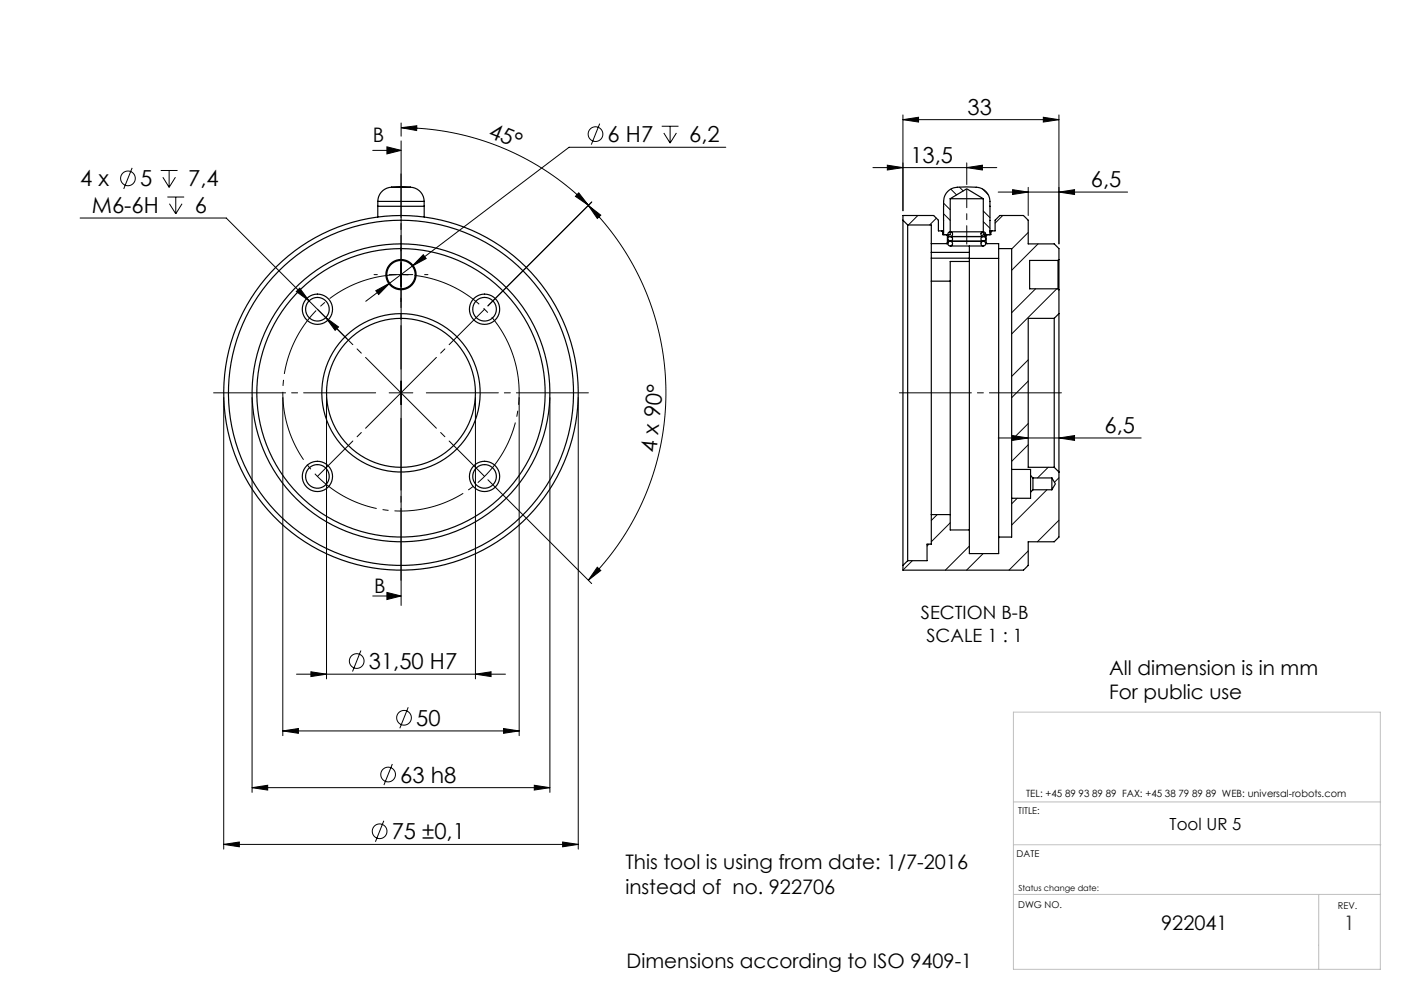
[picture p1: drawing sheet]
<svg xmlns="http://www.w3.org/2000/svg" width="297mm" height="210mm" viewBox="0 0 297 210" stroke-linecap="round" stroke-linejoin="round" font-family="sans-serif">
<path d="M214.4 150.6h77.6v54.4h-77.6zM214.4 169.6h77.7M214.4 178.7h77.7M214.4 189.2h77.7M279 189.2v15.8" fill="none" stroke="#c0c0c0" stroke-width=".21"/>
<g fill="none" stroke="#000" stroke-width=".21">
<path d="M28 35.5l-1.8 4.4M34 36.1h3.6M34.4 37.5l1.4 2.1M35.8 36.1v3.5M37.1 37.5l-1.3 2.1M78.9 31.8h6M81.9 31.1l3 .7-3 .8zM84.9 27l3.3-.4-.1 1zM84.9 27a56 56 0 0 1 39.6 16.4M84.9 29.8v98.2M84.9 26v2.8M126.9 26.1l-1.8 4.5"/>
<path d="M140 26.7h3.5M140.4 28.1l1.4 2.2M141.8 26.7v3.6M143.1 28.1l-1.3 2.2M153.5 31.1h-33.1l-43 32.6M184.7 35.4h26.2M187.7 34.9l3.3 .5-3.3 .6zM191 25.3l3.3-.5v1zM191 24.3v20.3M191 25.3h33M201.1 40l1.3 1.2M203 39.6l.8 .8"/>
<path d="M204.5 35.4l3.3-.5v1.1zM204.5 34.4v4.6M207.8 39.9l1.2 1.3M217.5 39.6v6M220.7 24.8l3.3 .5-3.3 .5zM224 24.3v27.3M16.9 46.1h31l25.5 25.6M35.4 41.7h3.6M35.8 43.1l1.4 2.1M37.2 41.7v3.5M38.5 43.1l-1.3 2.1M82.3 58.1h5"/>
<path d="M89.5 53.9l.7 .8-3 1.6zM122.4 40.8l2.1 2.6-2.8-1.9zM124.5 43.4l2.6 2.1-.8 .7zM124.5 43.4a56 56 0 0 1 0 79.3M125.2 42.7l-22 22M194.2 45.6l-2 2M198.1 46.1l-1.5 1.5M199.6 45.2l1.4 1.4M199.6 43l1.4 1.4M200.5 50.6l.4 .4M201.4 51.8l-.2 .2M208 46.9l1.4 1.4"/>
<path d="M208 44.6l1.4 1.4M208.4 49.3l-.7 .6M211.2 40.6h27.3M212.1 45.6l-1.6 1.6M214.2 40.1l3.3 .5-3.3 .5zM217.5 49.2l-3.5 3.5M219.6 51.6l-5.6 5.6M224 40.6l3.3-.5v1zM63.4 60.9l2 2.7-2.7-1.9zM68.9 67.2l2.7 1.9-.7 .8zM79.5 61.5l2.9-1.6-2.3 2.4zM217.5 76.1l-3.5 3.5"/>
<path d="M219.1 61.1l-5.1 5M223.6 61.1l-9.6 9.5M47.3 84.1v95.5M53.3 84.1v83.5M59.8 84.1v71.5M69.1 84.1v59.5M82.3 83.1h5M100.6 84.1v59.5M109.8 84.1v71.5M116.3 84.1v83.5M122.3 84.1v95.5M211.2 92.6h30.2"/>
<path d="M214.2 92.1l3.3 .5-3.3 .5zM217.5 89.6l-3.5 3.5M217.5 80.6l-3.5 3.5M217.5 94.1l-3.5 3.5M221.7 98.8l-2.2 2.3M224 92.6l3.3-.5v1zM103.2 101.5l22 21.9M126.3 120l.8 .7-2.6 2zM193 118.6l-2 2M196.5 115.1l-.4 .4M198.3 108.8l-1.3 1.3M201 110.6l-4 4"/>
<path d="M205.1 115.5l-5.1 5.1M208 117.1l-3.5 3.5M211.5 113.6l-.2 .2M215.2 105.4l-1.2 1.1M217.5 116.5l-4.1 4.1M221.5 103.6l-7.5 7.4M224 110l-4.6 4.6M224 101l-.9 1M76.3 137.6l-1.7 4.4M78.9 126h6M81.9 125.3l3 .7-3 .8zM59.8 154.6l3.3-.5v1z"/>
<path d="M59.8 154.6h50M62.7 142.6h44.2M65.8 142.1l3.3 .5-3.3 .5zM86.4 149.6l-1.8 4.4M100.6 142.6l3.3-.5v1zM106.5 154.1l3.3 .5-3.3 .5zM47.3 178.6l3.3-.5v1zM47.3 178.6h75M53.3 166.6l3.3-.5v1zM53.3 166.6h63M81.2 173.6l-1.8 4.4M83 161.6l-1.8 4.4"/>
<path d="M113 166.1l3.3 .5-3.3 .5zM119 178.1l3.3 .5-3.3 .5z"/>
<circle cx="27.1" cy="37.7" r="1.56"/>
<circle cx="126" cy="28.4" r="1.56"/>
<circle cx="75.5" cy="139.8" r="1.56"/>
<circle cx="85.5" cy="151.8" r="1.56"/>
<circle cx="80.3" cy="175.8" r="1.56"/>
<circle cx="82.1" cy="163.8" r="1.56"/>
</g>
<path d="M108.7 75.8a25 25 0 0 0-41.8-10.1 25 25 0 0 0 11.4 41.5 25 25 0 0 0 30.8-30.1l-.4-1.3" fill="none" stroke="#000" stroke-width=".21" stroke-dasharray="15.2 1.3 1.3 1.3" stroke-dashoffset="5.3" stroke-linecap="butt"/>
<path d="M84.8 78.1v-41.3" fill="none" stroke="#000" stroke-width=".21" stroke-dasharray="15.2 1.3 1.3 1.3" stroke-dashoffset="6"/>
<path d="M79.8 83.1h-35M84.8 88.1v35M89.8 83.1h35" fill="none" stroke="#000" stroke-width=".21" stroke-dasharray="15.2 1.3 1.3 1.3" stroke-dashoffset="-.4"/>
<path d="M79.8 58.1h-.7M84.8 53.1v-.7M89.8 58.1h.7M84.8 63.1v.7" fill="none" stroke="#000" stroke-width=".21" stroke-dasharray="15.2 1.3 1.3 1.3"/>
<path d="M204.5 40v11.6" fill="none" stroke="#000" stroke-width=".21" stroke-dasharray="15.2 1.3 1.3 1.3" stroke-dashoffset="11.3"/>
<path d="M189 83.1h36.8" fill="none" stroke="#000" stroke-width=".21" stroke-dasharray="15.2 1.3 1.3 1.3" stroke-dashoffset="-1.2"/>
<path d="M67.1 65.4l17.7 17.7M84.8 83.1l17.7-17.7M84.8 83.1l-17.7 17.7M102.5 100.8l-17.7-17.7" fill="none" stroke="#000" stroke-width=".21" stroke-dasharray="15.2 1.3 1.3 1.3" stroke-dashoffset="4.6"/>
<g fill="#000">
<path d="M81.9 31.1l3 .7-3 .8zM81.9 125.3l3 .7-3 .8z"/>
<path d="M187.7 34.9l3.3 .5-3.3 .6zM204.5 35.4l3.3-.5v1.1z"/>
<path d="M220.7 24.8l3.3 .5-3.3 .5zM191 25.3l3.3-.5v1zM224 92.6l3.3-.5v1zM214.2 92.1l3.3 .5-3.3 .5z"/>
<path d="M122.4 40.8l2.1 2.6-2.8-1.9zM84.9 27l3.3-.4-.1 1z"/>
<path d="M224 40.6l3.3-.5v1zM214.2 40.1l3.3 .5-3.3 .5z"/>
<path d="M126.3 120l.8 .7-2.6 2zM124.5 43.4l2.6 2.1-.8 .7z"/>
<path d="M59.8 154.6l3.3-.5v1zM106.5 154.1l3.3 .5-3.3 .5z"/>
<path d="M47.3 178.6l3.3-.5v1zM119 178.1l3.3 .5-3.3 .5zM68.9 67.2l2 2.7 .7-.8zM63.4 60.9l-.7 .8 2.7 1.9zM79.5 61.5l.6 .8 2.3-2.4zM89.5 53.9l-2.3 2.4 3-1.6zM65.8 142.1l3.3 .5-3.3 .5zM100.6 142.6l3.3-.5v1z"/>
<path d="M53.3 166.6l3.3-.5v1zM113 166.1l3.3 .5-3.3 .5z"/>
</g>
<g fill="none" stroke="#000" stroke-width=".25">
<path d="M82.8 39.6a3 3 0 0 0-2.9 3M82.8 39.6h4M86.8 39.6a3 3 0 0 1 2.9 3M79.9 43.6h9.8M79.9 42.6h9.8M79.9 42.6v3.3M89.7 42.6v3.3M191 46.6v-1h6.5l1 1v2.2h.7M191 46.6v73M191 46.6l1 1M192 47.6v71M192 47.6h5v3.9"/>
<path d="M197 59.5v49.3M197 51.5v1.9M197 53.4v6.1M197 51.5h3.2M197 59.5h4M197 53.4h8.1M197 54.6h8.1M199.2 48.8h.4M199.2 48.8l.2 .2M199.4 49h.2M199.6 46.6h.1M199.6 43.6h.1"/>
<path d="M199.6 49.6v-7a3.2 3.2 0 0 1 3.9-3h2.8a3 3 0 0 1 3.1 3v7M200.2 51.5h.3M200.2 49.6l.2 .2M200.4 51.3h.2M200.4 49.8h.2M200.4 49.8v1.5M200.4 51.3l-.2 .2M201 50h7M201 49h7M201 51h7M201 52h7M201 42l3.5-2.1 3.5 2.1"/>
<path d="M201 42h7M201 59.5v49.3M201 42v7.6h-1.6v-.6M205.1 55.3v56.8M205.1 52v1.4M205.1 55.3h-4.1v4.2M205.1 53.4v1.9M205.1 54.6h6.2M208 42v7.6h1.6v-.6M208.4 49.8h.2M208.5 51.3h.1M208.5 51.5h.3"/>
<path d="M208.6 51.3l.2 .2M208.6 49.8v1.5M208.8 51.5h2.5v1.1M208.8 49.6l-.2 .2M209.4 49h.2M209.4 48.8h.4M209.4 46.6h.1M209.4 43.6h.1M209.8 48.8h.7v-2.2l1-1h5l1 1v5h5.5l1 1v2.3M209.8 48.8l-.2 .2M211.3 52.6v61M211.3 52.6h2.7v46.7"/>
<path d="M223.8 55.1v6M223.8 55.1h-6v6h6M224 54.9v6.4M224 54.9l-.2 .2M223 67.3v31.5M223 67.3h-5.5v31.5h5.5M223.8 61.1l.2 .2M224 66.3v33.5M224 61.3v5M224 66.3l-1 1M214 99.3v6.1M214 99.3h4v1.3"/>
<path d="M223 98.8l1 1M224 99.8v13.8l-1 1h-5.5v5l-1 1h-25.5v-1M192 118.6l-1 1M197 108.8v6.3h-.9v3.5h-4.1M197 108.8h4M201 108.8v3.3h4.1M205.1 112.1v5h6.2v-3.5M214 105.4v8.2h-2.7M218 100.6v3.5M218 104.1v1.3h-4M218 100.6l.5 .5M218.5 101.1v2.5"/>
<path d="M218.5 103.6l-.5 .5M218.5 103.6h4M218.5 101.1h4M222.5 101.1l.7 1.2-.7 1.3M222.5 101.1v2.5"/>
<circle cx="84.8" cy="58.1" r="3.2"/>
<circle cx="84.8" cy="58.1" r="3"/>
<circle cx="201" cy="51.5" r=".5"/>
<circle cx="201" cy="49.5" r=".5"/>
<circle cx="201" cy="50.5" r=".5"/>
<circle cx="208" cy="50.5" r=".5"/>
<circle cx="208" cy="51.5" r=".5"/>
<circle cx="208" cy="49.5" r=".5"/>
<circle cx="67.1" cy="65.4" r="3.2"/>
<circle cx="67.1" cy="65.4" r="2.5"/>
<circle cx="102.5" cy="65.4" r="2.5"/>
<circle cx="102.5" cy="65.4" r="3.2"/>
<circle cx="84.8" cy="83.1" r="37.5"/>
<circle cx="84.8" cy="83.1" r="15.8"/>
<circle cx="84.8" cy="83.1" r="31.5"/>
<circle cx="84.8" cy="83.1" r="16.7"/>
<circle cx="84.8" cy="83.1" r="36.5"/>
<circle cx="84.8" cy="83.1" r="30.5"/>
<circle cx="67.1" cy="100.8" r="3.2"/>
<circle cx="67.1" cy="100.8" r="2.5"/>
<circle cx="102.5" cy="100.8" r="2.5"/>
<circle cx="102.5" cy="100.8" r="3.2"/>
</g>
<g font-size="4.7">
<text x="103.1" y="28.9" transform="rotate(22 103.1 28.9)">45°</text>
<text x="204.7" y="24.3">33</text>
<text x="128.5" y="30.1">6 H7</text>
<text x="145.8" y="30.1">6,2</text>
<text x="192.6" y="34.4">13,5</text>
<text x="16.9" y="39.4">4 x</text>
<text x="29.6" y="39.4">5</text>
<text x="39.8" y="39.4">7,4</text>
<text x="230.8" y="39.6">6,5</text>
<text x="19.4" y="45">M6-6H</text>
<text x="41.2" y="45">6</text>
<text x="138.8" y="95.8" transform="rotate(-84 138.8 95.8)">4 x 90°</text>
<text x="233.6" y="91.6">6,5</text>
<text x="78" y="141.5">31,50 H7</text>
<text x="88" y="153.5">50</text>
<text x="84.7" y="165.5">63 h8</text>
<text x="82.9" y="177.5">75 ±0,1</text>
</g>
<g font-size="4.2">
<text x="78.9" y="30.1">B</text>
<text x="79.2" y="125.5">B</text>
<text x="234.6" y="142.7">All dimension is in mm</text>
<text x="234.6" y="147.9">For public use</text>
<text x="132.3" y="183.8">This tool is using from date: 1/7-2016</text>
<text x="132.3" y="189.1">instead of no. 922706</text>
<text x="245.6" y="196.6">922041</text>
<text x="132.6" y="204.8">Dimensions according to ISO 9409-1</text>
</g>
<text font-size="4.2" fill="#004080" x="284.3" y="196.6">1</text>
<g font-size="3.9">
<text x="194.8" y="130.9">SECTION B-B</text>
<text x="196" y="135.8">SCALE 1 : 1</text>
</g>
<text font-size="3.5" x="247.4" y="175.5">Tool UR 5</text>
<text font-size="2.1" x="217.1" y="168.5">TEL: +45 89 93 89 89 FAX: +45 38 79 89 89 WEB: universal-robots.com</text>
<g font-size="2">
<text x="215.4" y="172.2">TITLE:</text>
<text x="215.1" y="181.2">DATE</text>
<text x="215.4" y="192.1">DWG NO.</text>
<text x="283" y="192.3">REV.</text>
</g>
<text font-size="1.8" x="215.4" y="188.4">Status change date:</text>
</svg>
